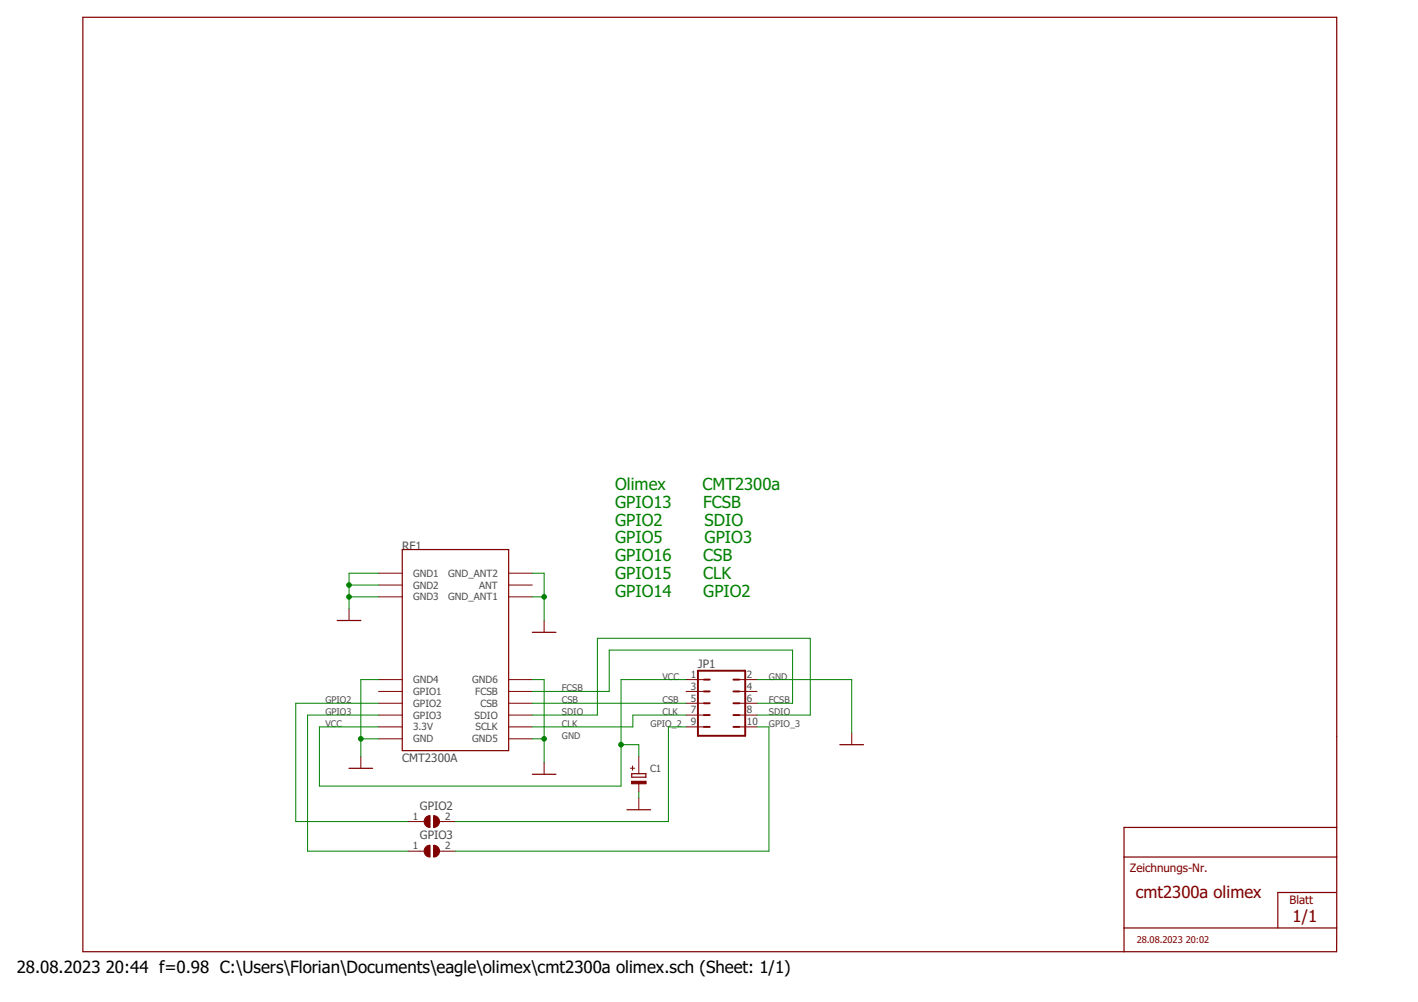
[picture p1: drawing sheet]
<?xml version="1.0" encoding="utf-8"?>
<!DOCTYPE eagle SYSTEM "eagle.dtd">
<eagle version="7.7.0">
<drawing>
<settings>
<setting alwaysvectorfont="no"/>
<setting verticaltext="up"/>
</settings>
<grid distance="2.54" unitdist="mm" unit="mm" style="dots" multiple="1" display="yes" altdistance="0.01" altunitdist="inch" altunit="inch"/>
<schematic xreflabel="%F%N/%S.%C%R" xrefpart="/%S.%C%R">
<libraries>
<library name="cmt2300a">
<symbols>
<symbol name="CMT2300A">
<wire x1="0" y1="22.86" x2="22.86" y2="22.86" width="0.254" layer="94"/>
<wire x1="22.86" y1="22.86" x2="22.86" y2="-20.32" width="0.254" layer="94"/>
<wire x1="22.86" y1="-20.32" x2="0" y2="-20.32" width="0.254" layer="94"/>
<wire x1="0" y1="-20.32" x2="0" y2="22.86" width="0.254" layer="94"/>
<pin name="GND1" x="-5.08" y="17.78" visible="pin" length="middle"/>
<pin name="GND2" x="-5.08" y="15.24" visible="pin" length="middle"/>
<pin name="GND3" x="-5.08" y="12.7" visible="pin" length="middle"/>
<pin name="GND4" x="-5.08" y="-5.08" visible="pin" length="middle"/>
<pin name="GPIO1" x="-5.08" y="-7.62" visible="pin" length="middle"/>
<pin name="GPIO2" x="-5.08" y="-10.16" visible="pin" length="middle"/>
<pin name="GPIO3" x="-5.08" y="-12.7" visible="pin" length="middle"/>
<pin name="3.3V" x="-5.08" y="-15.24" visible="pin" length="middle"/>
<pin name="GND" x="-5.08" y="-17.78" visible="pin" length="middle"/>
<pin name="GND5" x="27.94" y="-17.78" visible="pin" length="middle" rot="R180"/>
<pin name="SCLK" x="27.94" y="-15.24" visible="pin" length="middle" rot="R180"/>
<pin name="SDIO" x="27.94" y="-12.7" visible="pin" length="middle" rot="R180"/>
<pin name="CSB" x="27.94" y="-10.16" visible="pin" length="middle" rot="R180"/>
<pin name="FCSB" x="27.94" y="-7.62" visible="pin" length="middle" rot="R180"/>
<pin name="GND6" x="27.94" y="-5.08" visible="pin" length="middle" rot="R180"/>
<pin name="GND_ANT1" x="27.94" y="12.7" visible="pin" length="middle" rot="R180"/>
<pin name="ANT" x="27.94" y="15.24" visible="pin" length="middle" rot="R180"/>
<pin name="GND_ANT2" x="27.94" y="17.78" visible="pin" length="middle" rot="R180"/>
<text x="0" y="22.86" size="1.778" layer="95">&gt;Name</text>
<text x="0" y="-22.86" size="1.778" layer="96">&gt;Value</text>
</symbol>
</symbols>
<devicesets>
<deviceset name="CMT2300A">
<gates>
<gate name="G$1" symbol="CMT2300A" x="0" y="20.32"/>
</gates>
<devices>
<device name="" package="CMT2300A">
<connects>
<connect gate="G$1" pin="3.3V" pad="3.3V"/>
<connect gate="G$1" pin="ANT" pad="ANT"/>
<connect gate="G$1" pin="CSB" pad="CSB"/>
<connect gate="G$1" pin="FCSB" pad="FCSB"/>
<connect gate="G$1" pin="GND" pad="GND"/>
<connect gate="G$1" pin="GND1" pad="GND1"/>
<connect gate="G$1" pin="GND2" pad="GND2"/>
<connect gate="G$1" pin="GND3" pad="GND3"/>
<connect gate="G$1" pin="GND4" pad="GND4"/>
<connect gate="G$1" pin="GND5" pad="GND5"/>
<connect gate="G$1" pin="GND6" pad="GND6"/>
<connect gate="G$1" pin="GND_ANT1" pad="GND_ANT1"/>
<connect gate="G$1" pin="GND_ANT2" pad="GND_ANT2"/>
<connect gate="G$1" pin="GPIO1" pad="GPIO1"/>
<connect gate="G$1" pin="GPIO2" pad="GPIO2"/>
<connect gate="G$1" pin="GPIO3" pad="GPIO3"/>
<connect gate="G$1" pin="SCLK" pad="SCLK"/>
<connect gate="G$1" pin="SDIO" pad="SDIO"/>
</connects>
<technologies>
<technology name=""/>
</technologies>
</device>
</devices>
</deviceset>
</devicesets>
</library>
<library name="1MISC">
<symbols>
<symbol name="GND">
<wire x1="-2.54" y1="0" x2="2.54" y2="0" width="0.254" layer="94"/>
<pin name="GND" x="0" y="2.54" visible="off" length="short" direction="sup" rot="R270"/>
</symbol>
</symbols>
<devicesets>
<deviceset name="GND">
<gates>
<gate name="1" symbol="GND" x="0" y="5.08"/>
</gates>
<devices>
<device name="">
<technologies>
<technology name=""/>
</technologies>
</device>
</devices>
</deviceset>
</devicesets>
</library>
<library name="jumper_fs">
<symbols>
<symbol name="SJ">
<wire x1="0.381" y1="0.635" x2="0.381" y2="-0.635" width="1.27" layer="94" curve="-180" cap="flat"/>
<wire x1="-0.381" y1="-0.635" x2="-0.381" y2="0.635" width="1.27" layer="94" curve="-180" cap="flat"/>
<wire x1="2.54" y1="0" x2="1.651" y2="0" width="0.1524" layer="94"/>
<wire x1="-2.54" y1="0" x2="-1.651" y2="0" width="0.1524" layer="94"/>
<text x="-2.54" y="2.54" size="1.778" layer="95">&gt;NAME</text>
<text x="-2.54" y="-3.81" size="1.778" layer="96">&gt;VALUE</text>
<pin name="2" x="5.08" y="0" visible="pad" length="short" direction="pas" swaplevel="1" rot="R180"/>
<pin name="1" x="-5.08" y="0" visible="pad" length="short" direction="pas" swaplevel="1"/>
</symbol>
<symbol name="J5">
<wire x1="-5.08" y1="2.54" x2="-5.08" y2="3.81" width="0.4064" layer="94"/>
<wire x1="-5.08" y1="3.81" x2="-5.08" y2="5.08" width="0.1524" layer="94"/>
<wire x1="-5.08" y1="-2.54" x2="-5.08" y2="-3.81" width="0.4064" layer="94"/>
<wire x1="-5.08" y1="-3.81" x2="-5.08" y2="-5.08" width="0.1524" layer="94"/>
<wire x1="-2.54" y1="2.54" x2="-2.54" y2="3.81" width="0.4064" layer="94"/>
<wire x1="-2.54" y1="3.81" x2="-2.54" y2="5.08" width="0.1524" layer="94"/>
<wire x1="-2.54" y1="-2.54" x2="-2.54" y2="-3.81" width="0.4064" layer="94"/>
<wire x1="-2.54" y1="-3.81" x2="-2.54" y2="-5.08" width="0.1524" layer="94"/>
<wire x1="0" y1="2.54" x2="0" y2="3.81" width="0.4064" layer="94"/>
<wire x1="0" y1="3.81" x2="0" y2="5.08" width="0.1524" layer="94"/>
<wire x1="0" y1="-2.54" x2="0" y2="-3.81" width="0.4064" layer="94"/>
<wire x1="0" y1="-3.81" x2="0" y2="-5.08" width="0.1524" layer="94"/>
<wire x1="2.54" y1="2.54" x2="2.54" y2="3.81" width="0.4064" layer="94"/>
<wire x1="2.54" y1="3.81" x2="2.54" y2="5.08" width="0.1524" layer="94"/>
<wire x1="2.54" y1="-2.54" x2="2.54" y2="-3.81" width="0.4064" layer="94"/>
<wire x1="2.54" y1="-3.81" x2="2.54" y2="-5.08" width="0.1524" layer="94"/>
<wire x1="5.08" y1="2.54" x2="5.08" y2="3.81" width="0.4064" layer="94"/>
<wire x1="5.08" y1="3.81" x2="5.08" y2="5.08" width="0.1524" layer="94"/>
<wire x1="5.08" y1="-2.54" x2="5.08" y2="-3.81" width="0.4064" layer="94"/>
<wire x1="5.08" y1="-3.81" x2="5.08" y2="-5.08" width="0.1524" layer="94"/>
<wire x1="6.985" y1="5.08" x2="-6.985" y2="5.08" width="0.4064" layer="94"/>
<wire x1="-6.985" y1="5.08" x2="-6.985" y2="-5.08" width="0.4064" layer="94"/>
<wire x1="-6.985" y1="-5.08" x2="6.985" y2="-5.08" width="0.4064" layer="94"/>
<wire x1="6.985" y1="-5.08" x2="6.985" y2="5.08" width="0.4064" layer="94"/>
<text x="-7.62" y="-5.08" size="1.778" layer="95" rot="R90">&gt;NAME</text>
<text x="9.525" y="-5.08" size="1.778" layer="96" rot="R90">&gt;VALUE</text>
<pin name="1" x="-5.08" y="-7.62" visible="pad" length="short" direction="pas" rot="R90"/>
<pin name="2" x="-5.08" y="7.62" visible="pad" length="short" direction="pas" rot="R270"/>
<pin name="3" x="-2.54" y="-7.62" visible="pad" length="short" direction="pas" rot="R90"/>
<pin name="4" x="-2.54" y="7.62" visible="pad" length="short" direction="pas" rot="R270"/>
<pin name="5" x="0" y="-7.62" visible="pad" length="short" direction="pas" rot="R90"/>
<pin name="6" x="0" y="7.62" visible="pad" length="short" direction="pas" rot="R270"/>
<pin name="7" x="2.54" y="-7.62" visible="pad" length="short" direction="pas" rot="R90"/>
<pin name="8" x="2.54" y="7.62" visible="pad" length="short" direction="pas" rot="R270"/>
<pin name="9" x="5.08" y="-7.62" visible="pad" length="short" direction="pas" rot="R90"/>
<pin name="10" x="5.08" y="7.62" visible="pad" length="short" direction="pas" rot="R270"/>
</symbol>
</symbols>
<devicesets>
<deviceset name="SJ" prefix="SJ" uservalue="yes">
<gates>
<gate name="1" symbol="SJ" x="0" y="0"/>
</gates>
<devices>
<device name="" package="SJ">
<connects>
<connect gate="1" pin="1" pad="1"/>
<connect gate="1" pin="2" pad="2"/>
</connects>
<technologies>
<technology name=""/>
</technologies>
</device>
<device name="W" package="SJW">
<connects>
<connect gate="1" pin="1" pad="1"/>
<connect gate="1" pin="2" pad="2"/>
</connects>
<technologies>
<technology name=""/>
</technologies>
</device>
</devices>
</deviceset>
<deviceset name="JP5Q" prefix="JP" uservalue="yes">
<gates>
<gate name="B" symbol="J5" x="0" y="0"/>
</gates>
<devices>
<device name="" package="JP5Q">
<connects>
<connect gate="B" pin="1" pad="1"/>
<connect gate="B" pin="10" pad="10"/>
<connect gate="B" pin="2" pad="2"/>
<connect gate="B" pin="3" pad="3"/>
<connect gate="B" pin="4" pad="4"/>
<connect gate="B" pin="5" pad="5"/>
<connect gate="B" pin="6" pad="6"/>
<connect gate="B" pin="7" pad="7"/>
<connect gate="B" pin="8" pad="8"/>
<connect gate="B" pin="9" pad="9"/>
</connects>
<technologies>
<technology name=""/>
</technologies>
</device>
<device name="_OT" package="JP5Q_OT">
<connects>
<connect gate="B" pin="1" pad="1"/>
<connect gate="B" pin="10" pad="10"/>
<connect gate="B" pin="2" pad="2"/>
<connect gate="B" pin="3" pad="3"/>
<connect gate="B" pin="4" pad="4"/>
<connect gate="B" pin="5" pad="5"/>
<connect gate="B" pin="6" pad="6"/>
<connect gate="B" pin="7" pad="7"/>
<connect gate="B" pin="8" pad="8"/>
<connect gate="B" pin="9" pad="9"/>
</connects>
<technologies>
<technology name=""/>
</technologies>
</device>
</devices>
</deviceset>
</devicesets>
</library>
<library name="5elko">
<symbols>
<symbol name="ELKO">
<wire x1="-2.54" y1="0" x2="-0.508" y2="0" width="0.1524" layer="94"/>
<wire x1="-0.508" y1="1.524" x2="-0.508" y2="-1.524" width="0.254" layer="94"/>
<wire x1="0.635" y1="1.524" x2="0.635" y2="-1.524" width="0.254" layer="94"/>
<wire x1="0.635" y1="-1.524" x2="1.397" y2="-1.524" width="0.254" layer="94"/>
<wire x1="1.397" y1="1.524" x2="0.635" y2="1.524" width="0.254" layer="94"/>
<wire x1="1.397" y1="0" x2="5.08" y2="0" width="0.1524" layer="94"/>
<wire x1="1.397" y1="1.524" x2="1.397" y2="0" width="0.254" layer="94"/>
<wire x1="1.397" y1="0" x2="1.397" y2="-1.524" width="0.254" layer="94"/>
<wire x1="-0.762" y1="1.524" x2="-0.508" y2="1.524" width="0.254" layer="94"/>
<wire x1="-0.508" y1="1.524" x2="-0.254" y2="1.524" width="0.254" layer="94"/>
<wire x1="-0.254" y1="1.524" x2="-0.254" y2="-1.524" width="0.254" layer="94"/>
<wire x1="-0.254" y1="-1.524" x2="-0.762" y2="-1.524" width="0.254" layer="94"/>
<wire x1="-0.762" y1="-1.524" x2="-0.762" y2="1.524" width="0.254" layer="94"/>
<wire x1="2.5654" y1="1.8034" x2="2.5654" y2="0.8636" width="0.1524" layer="94"/>
<wire x1="2.1082" y1="1.3462" x2="3.048" y2="1.3462" width="0.1524" layer="94"/>
<text x="1.7526" y="-2.413" size="1.524" layer="95" rot="R270">&gt;NAME</text>
<text x="-0.7874" y="-2.413" size="1.524" layer="96" rot="R270">&gt;VALUE</text>
<pin name="-" x="-2.54" y="0" visible="off" length="point" direction="pas"/>
<pin name="+" x="5.08" y="0" visible="off" length="point" direction="pas" rot="R180"/>
</symbol>
</symbols>
<devicesets>
<deviceset name="S470µ/16" prefix="C" uservalue="yes">
<gates>
<gate name="G$1" symbol="ELKO" x="0" y="0"/>
</gates>
<devices>
<device name="" package="EB10D">
<connects>
<connect gate="G$1" pin="+" pad="+"/>
<connect gate="G$1" pin="-" pad="-"/>
</connects>
<technologies>
<technology name=""/>
</technologies>
</device>
</devices>
</deviceset>
</devicesets>
</library>
<library name="RAHMEN_FS">
<symbols>
<symbol name="DINA4Q">
<wire x1="0" y1="200.66" x2="269.24" y2="200.66" width="0.254" layer="94"/>
<wire x1="0" y1="0" x2="0" y2="200.66" width="0.254" layer="94"/>
<wire x1="269.24" y1="46.1814" x2="269.24" y2="200.66" width="0.254" layer="94"/>
<wire x1="269.2441" y1="46.1772" x2="269.2441" y2="26.67" width="0.254" layer="94"/>
<wire x1="223.5777" y1="20.32" x2="269.244" y2="20.32" width="0.254" layer="94"/>
<wire x1="269.1904" y1="12.7" x2="256.5977" y2="12.7" width="0.254" layer="94"/>
<wire x1="256.5977" y1="12.7" x2="256.5977" y2="5.08" width="0.254" layer="94"/>
<wire x1="269.2441" y1="5.08" x2="223.5777" y2="5.08" width="0.254" layer="94"/>
<wire x1="269.2441" y1="26.67" x2="223.5777" y2="26.67" width="0.254" layer="94"/>
<wire x1="0" y1="0" x2="223.5778" y2="0" width="0.254" layer="94"/>
<wire x1="223.5778" y1="0" x2="269.236" y2="0" width="0.254" layer="94"/>
<wire x1="269.2441" y1="26.67" x2="269.244" y2="20.32" width="0.254" layer="94"/>
<wire x1="269.244" y1="20.32" x2="269.2441" y2="5.08" width="0.254" layer="94"/>
<wire x1="223.5777" y1="26.67" x2="223.5777" y2="20.32" width="0.254" layer="94"/>
<wire x1="269.2441" y1="5.08" x2="269.236" y2="0" width="0.254" layer="94"/>
<wire x1="223.5777" y1="20.32" x2="223.5777" y2="5.08" width="0.254" layer="94"/>
<wire x1="223.5777" y1="5.08" x2="223.5778" y2="0" width="0.254" layer="94"/>
<text x="224.8477" y="17.145" size="1.778" layer="94">Zeichnungs-Nr.</text>
<text x="259.1377" y="10.16" size="1.778" layer="94">Blatt</text>
<text x="259.7727" y="6.35" size="2.54" layer="94">&gt;sheet</text>
<text x="226.1177" y="11.43" size="2.54" layer="94">&gt;DRAWING_NAME</text>
<text x="226.2955" y="1.905" size="1.4224" layer="94">&gt;LAST_DATE_TIME</text>
</symbol>
</symbols>
<devicesets>
<deviceset name="DINA4Q" uservalue="yes">
<gates>
<gate name="G$1" symbol="DINA4Q" x="0" y="0"/>
</gates>
<devices>
<device name="">
<technologies>
<technology name=""/>
</technologies>
</device>
</devices>
</deviceset>
</devicesets>
</library>
</libraries>
<attributes>
</attributes>
<variantdefs>
</variantdefs>
<classes>
<class number="0" name="default" width="0" drill="0">
</class>
</classes>
<parts>
<part name="RF1" library="cmt2300a" deviceset="CMT2300A" device=""/>
<part name="U$2" library="1MISC" deviceset="GND" device=""/>
<part name="U$3" library="1MISC" deviceset="GND" device=""/>
<part name="U$4" library="1MISC" deviceset="GND" device=""/>
<part name="U$5" library="1MISC" deviceset="GND" device=""/>
<part name="GPIO2" library="jumper_fs" deviceset="SJ" device=""/>
<part name="GPIO3" library="jumper_fs" deviceset="SJ" device=""/>
<part name="JP1" library="jumper_fs" deviceset="JP5Q" device="_OT"/>
<part name="U$1" library="1MISC" deviceset="GND" device=""/>
<part name="C1" library="5elko" deviceset="S470µ/16" device=""/>
<part name="U$6" library="1MISC" deviceset="GND" device=""/>
<part name="U$7" library="RAHMEN_FS" deviceset="DINA4Q" device=""/>
</parts>
<sheets>
<sheet>
<plain>
<text x="114.3" y="50.8" size="2.54" layer="91" ratio="15">Olimex       CMT2300a
GPIO13      FCSB
GPIO2        SDIO
GPIO5        GPIO3
GPIO16      CSB
GPIO15      CLK
GPIO14      GPIO2 </text>
</plain>
<instances>
<instance part="RF1" gate="G$1" x="68.58" y="38.1"/>
<instance part="U$2" gate="1" x="57.15" y="45.72"/>
<instance part="U$3" gate="1" x="59.69" y="13.97"/>
<instance part="U$4" gate="1" x="99.06" y="12.7"/>
<instance part="U$5" gate="1" x="99.06" y="43.18"/>
<instance part="GPIO2" gate="1" x="74.93" y="2.54"/>
<instance part="GPIO3" gate="1" x="74.93" y="-3.81"/>
<instance part="JP1" gate="B" x="137.16" y="27.94" rot="R270"/>
<instance part="U$1" gate="1" x="165.1" y="19.05"/>
<instance part="C1" gate="G$1" x="119.38" y="11.43" rot="R90"/>
<instance part="U$6" gate="1" x="119.38" y="5.08"/>
<instance part="U$7" gate="G$1" x="0" y="-25.4"/>
</instances>
<busses>
</busses>
<nets>
<net name="GND" class="0">
<segment>
<pinref part="RF1" gate="G$1" pin="GND1"/>
<pinref part="U$2" gate="1" pin="GND"/>
<wire x1="57.15" y1="55.88" x2="63.5" y2="55.88" width="0.1524" layer="91"/>
<wire x1="57.15" y1="55.88" x2="57.15" y2="53.34" width="0.1524" layer="91"/>
<pinref part="RF1" gate="G$1" pin="GND2"/>
<wire x1="57.15" y1="53.34" x2="57.15" y2="50.8" width="0.1524" layer="91"/>
<wire x1="57.15" y1="50.8" x2="57.15" y2="48.26" width="0.1524" layer="91"/>
<wire x1="63.5" y1="53.34" x2="57.15" y2="53.34" width="0.1524" layer="91"/>
<junction x="57.15" y="53.34"/>
<pinref part="RF1" gate="G$1" pin="GND3"/>
<wire x1="63.5" y1="50.8" x2="57.15" y2="50.8" width="0.1524" layer="91"/>
<junction x="57.15" y="50.8"/>
</segment>
<segment>
<pinref part="U$3" gate="1" pin="GND"/>
<wire x1="59.69" y1="16.51" x2="59.69" y2="20.32" width="0.1524" layer="91"/>
<pinref part="RF1" gate="G$1" pin="GND4"/>
<wire x1="59.69" y1="20.32" x2="59.69" y2="33.02" width="0.1524" layer="91"/>
<wire x1="59.69" y1="33.02" x2="63.5" y2="33.02" width="0.1524" layer="91"/>
<pinref part="RF1" gate="G$1" pin="GND"/>
<wire x1="63.5" y1="20.32" x2="59.69" y2="20.32" width="0.1524" layer="91"/>
<junction x="59.69" y="20.32"/>
</segment>
<segment>
<pinref part="RF1" gate="G$1" pin="GND_ANT1"/>
<pinref part="U$5" gate="1" pin="GND"/>
<wire x1="96.52" y1="50.8" x2="99.06" y2="50.8" width="0.1524" layer="91"/>
<wire x1="99.06" y1="50.8" x2="99.06" y2="45.72" width="0.1524" layer="91"/>
<pinref part="RF1" gate="G$1" pin="GND_ANT2"/>
<wire x1="96.52" y1="55.88" x2="99.06" y2="55.88" width="0.1524" layer="91"/>
<wire x1="99.06" y1="55.88" x2="99.06" y2="50.8" width="0.1524" layer="91"/>
<junction x="99.06" y="50.8"/>
</segment>
<segment>
<pinref part="RF1" gate="G$1" pin="GND5"/>
<pinref part="U$4" gate="1" pin="GND"/>
<wire x1="96.52" y1="20.32" x2="99.06" y2="20.32" width="0.1524" layer="91"/>
<wire x1="99.06" y1="20.32" x2="99.06" y2="15.24" width="0.1524" layer="91"/>
<pinref part="RF1" gate="G$1" pin="GND6"/>
<wire x1="96.52" y1="33.02" x2="99.06" y2="33.02" width="0.1524" layer="91"/>
<wire x1="99.06" y1="33.02" x2="99.06" y2="20.32" width="0.1524" layer="91"/>
<junction x="99.06" y="20.32"/>
<label x="102.87" y="20.32" size="1.4" layer="95" ratio="15"/>
</segment>
<segment>
<pinref part="JP1" gate="B" pin="2"/>
<pinref part="U$1" gate="1" pin="GND"/>
<wire x1="144.78" y1="33.02" x2="165.1" y2="33.02" width="0.1524" layer="91"/>
<wire x1="165.1" y1="33.02" x2="165.1" y2="21.59" width="0.1524" layer="91"/>
<label x="147.32" y="33.02" size="1.4" layer="95" ratio="15"/>
</segment>
<segment>
<pinref part="C1" gate="G$1" pin="-"/>
<pinref part="U$6" gate="1" pin="GND"/>
<wire x1="119.38" y1="8.89" x2="119.38" y2="7.62" width="0.1524" layer="91"/>
</segment>
</net>
<net name="VCC" class="0">
<segment>
<pinref part="RF1" gate="G$1" pin="3.3V"/>
<wire x1="50.8" y1="22.86" x2="63.5" y2="22.86" width="0.1524" layer="91"/>
<label x="52.07" y="22.86" size="1.4" layer="95" ratio="15"/>
<wire x1="50.8" y1="10.16" x2="50.8" y2="22.86" width="0.1524" layer="91"/>
<wire x1="50.8" y1="10.16" x2="115.57" y2="10.16" width="0.1524" layer="91"/>
<wire x1="115.57" y1="10.16" x2="115.57" y2="19.05" width="0.1524" layer="91"/>
<pinref part="JP1" gate="B" pin="1"/>
<wire x1="115.57" y1="19.05" x2="115.57" y2="33.02" width="0.1524" layer="91"/>
<wire x1="115.57" y1="33.02" x2="129.54" y2="33.02" width="0.1524" layer="91"/>
<label x="124.46" y="33.02" size="1.4" layer="95" ratio="15"/>
<pinref part="C1" gate="G$1" pin="+"/>
<wire x1="115.57" y1="19.05" x2="119.38" y2="19.05" width="0.1524" layer="91"/>
<wire x1="119.38" y1="19.05" x2="119.38" y2="16.51" width="0.1524" layer="91"/>
<junction x="115.57" y="19.05"/>
</segment>
</net>
<net name="CSB" class="0">
<segment>
<pinref part="RF1" gate="G$1" pin="CSB"/>
<wire x1="96.52" y1="27.94" x2="129.54" y2="27.94" width="0.1524" layer="91"/>
<label x="102.87" y="27.94" size="1.4" layer="95" ratio="15"/>
<label x="124.46" y="27.94" size="1.4" layer="95" ratio="15"/>
<pinref part="JP1" gate="B" pin="5"/>
</segment>
</net>
<net name="CLK" class="0">
<segment>
<pinref part="RF1" gate="G$1" pin="SCLK"/>
<label x="102.87" y="22.86" size="1.4" layer="95" ratio="15"/>
<wire x1="118.11" y1="25.4" x2="118.11" y2="22.86" width="0.1524" layer="91"/>
<wire x1="118.11" y1="22.86" x2="96.52" y2="22.86" width="0.1524" layer="91"/>
<label x="124.46" y="25.4" size="1.4" layer="95" ratio="15"/>
<pinref part="JP1" gate="B" pin="7"/>
<wire x1="129.54" y1="25.4" x2="118.11" y2="25.4" width="0.1524" layer="91"/>
</segment>
</net>
<net name="GPIO2" class="0">
<segment>
<pinref part="RF1" gate="G$1" pin="GPIO2"/>
<wire x1="45.72" y1="27.94" x2="63.5" y2="27.94" width="0.1524" layer="91"/>
<label x="52.07" y="27.94" size="1.4" layer="95" ratio="15"/>
<wire x1="45.72" y1="27.94" x2="45.72" y2="2.54" width="0.1524" layer="91"/>
<pinref part="GPIO2" gate="1" pin="1"/>
<wire x1="45.72" y1="2.54" x2="69.85" y2="2.54" width="0.1524" layer="91"/>
</segment>
</net>
<net name="FCSB" class="0">
<segment>
<pinref part="RF1" gate="G$1" pin="FCSB"/>
<label x="102.87" y="30.48" size="1.4" layer="95" ratio="15"/>
<wire x1="113.03" y1="30.48" x2="96.52" y2="30.48" width="0.1524" layer="91"/>
<wire x1="144.78" y1="27.94" x2="152.4" y2="27.94" width="0.1524" layer="91"/>
<wire x1="152.4" y1="27.94" x2="152.4" y2="39.37" width="0.1524" layer="91"/>
<wire x1="152.4" y1="39.37" x2="113.03" y2="39.37" width="0.1524" layer="91"/>
<wire x1="113.03" y1="39.37" x2="113.03" y2="30.48" width="0.1524" layer="91"/>
<label x="147.32" y="27.94" size="1.4" layer="95" ratio="15"/>
<pinref part="JP1" gate="B" pin="6"/>
</segment>
</net>
<net name="SDIO" class="0">
<segment>
<pinref part="RF1" gate="G$1" pin="SDIO"/>
<label x="102.87" y="25.4" size="1.4" layer="95" ratio="15"/>
<wire x1="96.52" y1="25.4" x2="110.49" y2="25.4" width="0.1524" layer="91"/>
<wire x1="156.21" y1="25.4" x2="156.21" y2="41.91" width="0.1524" layer="91"/>
<wire x1="156.21" y1="41.91" x2="110.49" y2="41.91" width="0.1524" layer="91"/>
<wire x1="110.49" y1="41.91" x2="110.49" y2="25.4" width="0.1524" layer="91"/>
<label x="147.32" y="25.4" size="1.4" layer="95" ratio="15"/>
<pinref part="JP1" gate="B" pin="8"/>
<wire x1="144.78" y1="25.4" x2="156.21" y2="25.4" width="0.1524" layer="91"/>
</segment>
</net>
<net name="GPIO3" class="0">
<segment>
<pinref part="RF1" gate="G$1" pin="GPIO3"/>
<wire x1="48.26" y1="25.4" x2="63.5" y2="25.4" width="0.1524" layer="91"/>
<label x="52.07" y="25.4" size="1.4" layer="95" ratio="15"/>
<wire x1="48.26" y1="25.4" x2="48.26" y2="-3.81" width="0.1524" layer="91"/>
<pinref part="GPIO3" gate="1" pin="1"/>
<wire x1="48.26" y1="-3.81" x2="69.85" y2="-3.81" width="0.1524" layer="91"/>
</segment>
</net>
<net name="GPIO_2" class="0">
<segment>
<pinref part="GPIO2" gate="1" pin="2"/>
<wire x1="80.01" y1="2.54" x2="125.73" y2="2.54" width="0.1524" layer="91"/>
<wire x1="125.73" y1="2.54" x2="125.73" y2="22.86" width="0.1524" layer="91"/>
<label x="121.92" y="22.86" size="1.4" layer="95" ratio="15"/>
<pinref part="JP1" gate="B" pin="9"/>
<wire x1="129.54" y1="22.86" x2="125.73" y2="22.86" width="0.1524" layer="91"/>
</segment>
</net>
<net name="GPIO_3" class="0">
<segment>
<pinref part="GPIO3" gate="1" pin="2"/>
<wire x1="80.01" y1="-3.81" x2="147.32" y2="-3.81" width="0.1524" layer="91"/>
<wire x1="147.32" y1="22.86" x2="147.32" y2="-3.81" width="0.1524" layer="91"/>
<label x="147.32" y="22.86" size="1.4" layer="95" ratio="15"/>
<pinref part="JP1" gate="B" pin="10"/>
<wire x1="144.78" y1="22.86" x2="147.32" y2="22.86" width="0.1524" layer="91"/>
</segment>
</net>
</nets>
</sheet>
</sheets>
</schematic>
</drawing>
<compatibility>
<note version="6.3" minversion="6.2.2" severity="warning">
Since Version 6.2.2 text objects can contain more than one line,
which will not be processed correctly with this version.
</note>
</compatibility>
</eagle>
